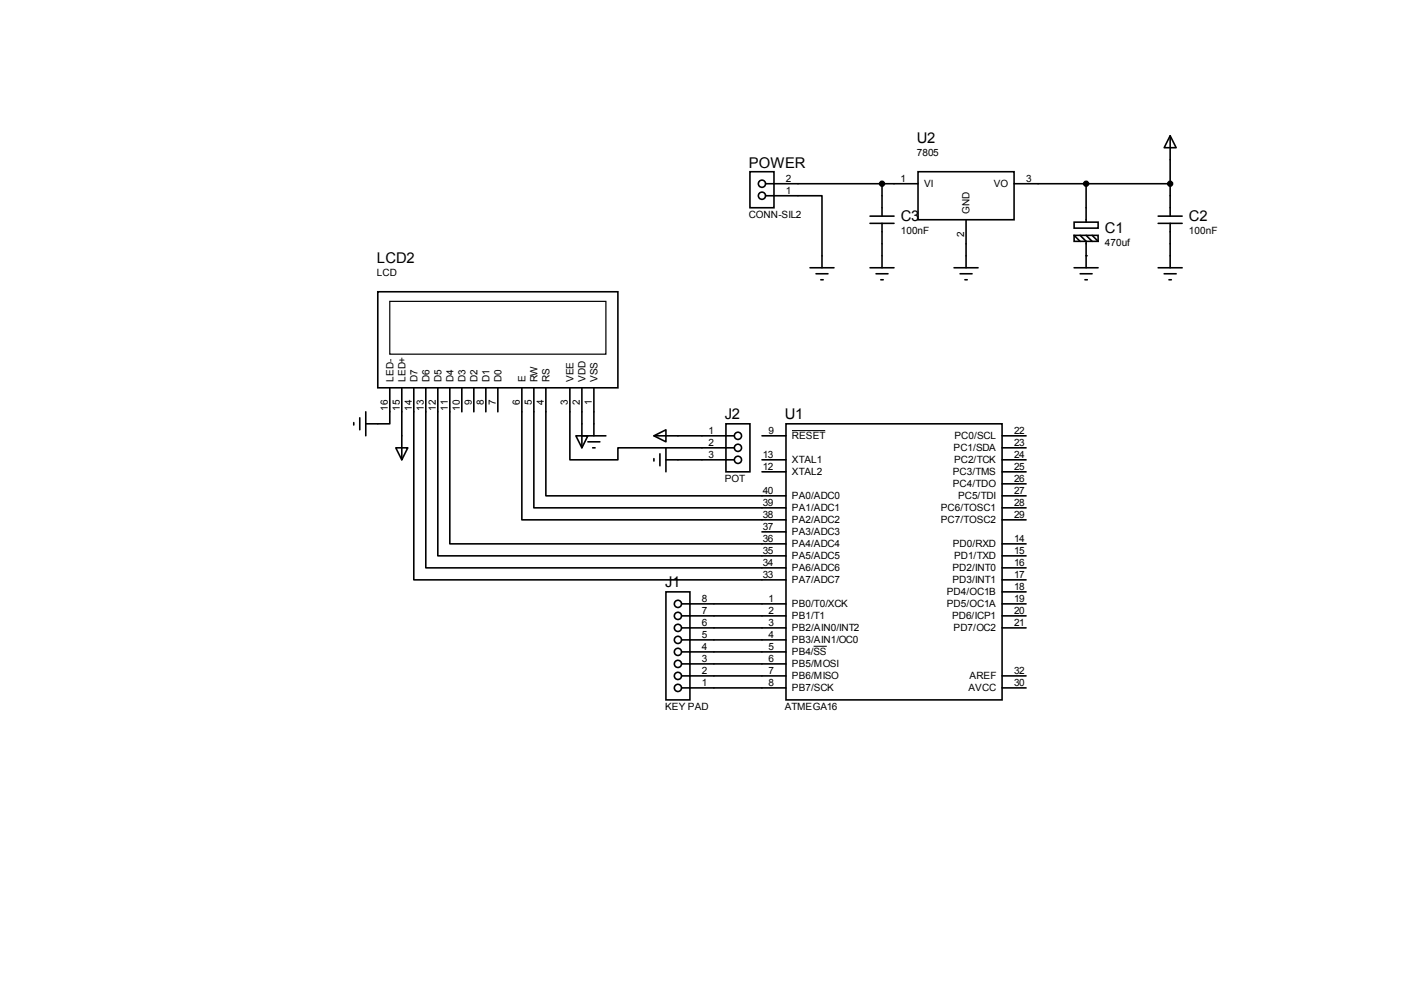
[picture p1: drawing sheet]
<svg xmlns="http://www.w3.org/2000/svg" width="297mm" height="210mm" viewBox="0 0 297 210" stroke-linecap="round" stroke-linejoin="round" font-family="sans-serif">
<g fill="none" stroke="#000" stroke-width=".34">
<path d="M158.7 36.3h5v7.7h-5zM162 38.9h32.2M186.6 38.9v6.8M194.2 36.3h20.3v10.2h-20.3zM214.5 38.9h33.1M229.8 38.9v8.1M247.6 28.7l1.2 2.6h-2.5zM247.6 28.7v17M162 41.4h11.9v15.3M171.4 56.7h5M172.6 57.9h2.6M173.7 59.2h.5"/>
<path d="M184.1 56.7h5M184.1 45.7h5M184.1 47.3h5M185.3 57.9h2.6M186.4 59.2h.5M186.6 47.3v9.4M201.8 56.7h5.1M203.1 57.9h2.6M204.1 59.2h.5M204.4 46.5v10.2M227.2 47h5.1v1.3h-5.1zM227.2 49.8h5.1v1.3h-5.1z"/>
<path d="M227.2 56.7h5.1M227.2 49.8l1.3 1.3M228.5 49.8l1.3 1.3v5.6M228.5 57.9h2.6M229.5 59.2h.5M229.8 49.8l1.3 1.3M231.1 49.8l1.2 1.3M245 56.7h5.1M245 45.7h5.1M245 47.3h5.1M246.3 57.9h2.5M247.3 59.2h.5"/>
<path d="M247.6 47.3v9.4M79.9 61.7h50.8v20.4h-50.8zM74.8 89.4v.5M76.1 88.4v2.5M77.4 87.1v5.1M82.5 82.1v7.6h-5.1M83.7 94.8h2.6l-1.3 2.5zM85 82.1v15.2M87.5 82.1v40.6h78.8M90.1 82.1v38.1h76.2M92.6 82.1v35.5h73.7M95.2 82.1v33h71.1"/>
<path d="M97.7 82.1v5M100.2 82.1v5M102.8 82.1v5M105.3 82.1v5M110.4 82.1v27.9h55.9M112.9 82.1v25.4h53.4M115.5 82.1v22.8h50.8M120.6 82.1v15.2h10.1v-2.5h24.7M121.8 92.2h2.6l-1.3 2.6zM123.1 82.1v12.7M123.1 92.2h5.1M124.4 93.5h2.5"/>
<path d="M125.4 94.8h.5M125.6 82.1v10.1M138.3 92.2l2.6-1.3v2.6zM138.3 92.2h17.1M138.3 97v.6M139.6 96v2.6M140.9 97.3h14.5M140.9 94.8v5M153.6 89.7h5.1v10.1h-5.1zM161.2 97.3h5.1M161.2 92.2h5.1M161.2 99.8h5.1"/>
<path d="M166.3 89.7h45.7v58.4h-45.7zM212 97.3h5.1M212 92.2h5.1M212 99.8h5.1M212 94.8h5.1M161.2 112.5h5.1M212 115.1h5.1M212 117.6h5.1M212 102.4h5.1M212 104.9h5.1M212 107.5h5.1M212 110h5.1"/>
<path d="M140.9 125.2h5.1v22.9h-5.1zM144.2 137.9h22.1M144.2 135.4h22.1M144.2 132.9h22.1M144.2 130.3h22.1M144.2 127.8h22.1M212 132.9h5.1M212 130.3h5.1M212 127.8h5.1M212 120.2h5.1M212 122.7h5.1M212 125.2h5.1"/>
<path d="M144.2 145.6h22.1M144.2 143h22.1M144.2 140.5h22.1M212 145.6h5.1M212 143h5.1"/>
<circle cx="161.2" cy="38.9" r=".76"/>
<circle cx="161.2" cy="41.4" r=".76"/>
<circle cx="156.1" cy="92.2" r=".76"/>
<circle cx="156.1" cy="94.8" r=".76"/>
<circle cx="156.1" cy="97.3" r=".76"/>
<circle cx="143.4" cy="137.9" r=".76"/>
<circle cx="143.4" cy="127.8" r=".76"/>
<circle cx="143.4" cy="135.4" r=".76"/>
<circle cx="143.4" cy="132.9" r=".76"/>
<circle cx="143.4" cy="130.3" r=".76"/>
<circle cx="143.4" cy="140.5" r=".76"/>
<circle cx="143.4" cy="145.6" r=".76"/>
<circle cx="143.4" cy="143" r=".76"/>
</g>
<circle cx="229.8" cy="54.1" r=".17" fill="#000"/>
<path d="M167.6 91.1h7M172.1 136.8h2.8" fill="none" stroke="#000" stroke-width=".21"/>
<path d="M82.5 63.8h45.7v11.1h-45.7z" fill="none" stroke="#000" stroke-width=".25"/>
<g fill="#000" stroke="#000" stroke-width=".34">
<circle cx="186.6" cy="38.9" r=".51"/>
<circle cx="229.8" cy="38.9" r=".51"/>
<circle cx="247.6" cy="38.9" r=".51"/>
</g>
<g font-size="3.1">
<text x="158.4" y="35.5">POWER</text>
<text x="194" y="30.2">U2</text>
<text x="190.6" y="46.7">C3</text>
<text x="251.5" y="46.7">C2</text>
<text x="233.8" y="49.2">C1</text>
<text x="79.8" y="55.6">LCD2</text>
<text x="153.3" y="88.7">J2</text>
<text x="166" y="88.7">U1</text>
<text x="140.7" y="124.2">J1</text>
</g>
<g font-size="2.1">
<text x="194" y="33">7805</text>
<text x="166.3" y="41">1</text>
<text x="166.3" y="38.5">2</text>
<text x="190.5" y="38.5">1</text>
<text x="195.5" y="39.6">VI</text>
<text x="210.2" y="39.6">VO</text>
<text x="217.1" y="38.5">3</text>
<text x="158.4" y="46.2">CONN-SIL2</text>
<text x="205.1" y="45.2" transform="rotate(-90 205.1 45.2)">GND</text>
<text x="190.6" y="49.5">100nF</text>
<text x="204" y="50.2" transform="rotate(-90 204 50.2)">2</text>
<text x="233.8" y="52.1">470uf</text>
<text x="251.5" y="49.5">100nF</text>
<text x="79.8" y="58.4">LCD</text>
<text x="83.2" y="80.8" transform="rotate(-90 83.2 80.8)">LED-</text>
<text x="85.8" y="80.8" transform="rotate(-90 85.8 80.8)">LED+</text>
<text x="88.3" y="80.8" transform="rotate(-90 88.3 80.8)">D7</text>
<text x="90.8" y="80.8" transform="rotate(-90 90.8 80.8)">D6</text>
<text x="93.4" y="80.8" transform="rotate(-90 93.4 80.8)">D5</text>
<text x="95.9" y="80.8" transform="rotate(-90 95.9 80.8)">D4</text>
<text x="98.5" y="80.8" transform="rotate(-90 98.5 80.8)">D3</text>
<text x="101" y="80.8" transform="rotate(-90 101 80.8)">D2</text>
<text x="103.5" y="80.8" transform="rotate(-90 103.5 80.8)">D1</text>
<text x="106.1" y="80.8" transform="rotate(-90 106.1 80.8)">D0</text>
<text x="111.2" y="80.8" transform="rotate(-90 111.2 80.8)">E</text>
<text x="113.7" y="80.8" transform="rotate(-90 113.7 80.8)">RW</text>
<text x="116.2" y="80.8" transform="rotate(-90 116.2 80.8)">RS</text>
<text x="121.3" y="80.8" transform="rotate(-90 121.3 80.8)">VEE</text>
<text x="123.9" y="80.8" transform="rotate(-90 123.9 80.8)">VDD</text>
<text x="126.4" y="80.8" transform="rotate(-90 126.4 80.8)">VSS</text>
<text x="82" y="87" transform="rotate(-90 82 87)">16</text>
<text x="84.6" y="87" transform="rotate(-90 84.6 87)">15</text>
<text x="87.1" y="87" transform="rotate(-90 87.1 87)">14</text>
<text x="89.7" y="87" transform="rotate(-90 89.7 87)">13</text>
<text x="92.2" y="87" transform="rotate(-90 92.2 87)">12</text>
<text x="94.7" y="87" transform="rotate(-90 94.7 87)">11</text>
<text x="97.3" y="87" transform="rotate(-90 97.3 87)">10</text>
<text x="99.8" y="85.8" transform="rotate(-90 99.8 85.8)">9</text>
<text x="102.4" y="85.8" transform="rotate(-90 102.4 85.8)">8</text>
<text x="104.9" y="85.8" transform="rotate(-90 104.9 85.8)">7</text>
<text x="110" y="85.8" transform="rotate(-90 110 85.8)">6</text>
<text x="112.5" y="85.8" transform="rotate(-90 112.5 85.8)">5</text>
<text x="115.1" y="85.8" transform="rotate(-90 115.1 85.8)">4</text>
<text x="120.1" y="85.8" transform="rotate(-90 120.1 85.8)">3</text>
<text x="122.7" y="85.8" transform="rotate(-90 122.7 85.8)">2</text>
<text x="125.2" y="85.8" transform="rotate(-90 125.2 85.8)">1</text>
<text x="149.9" y="91.8">1</text>
<text x="149.9" y="94.3">2</text>
<text x="162.6" y="91.8">9</text>
<text x="167.6" y="93">RESET</text>
<text x="201.8" y="95.5">PC1/SDA</text>
<text x="201.9" y="93">PC0/SCL</text>
<text x="214.5" y="91.8">22</text>
<text x="214.5" y="94.3">23</text>
<text x="149.9" y="96.9">3</text>
<text x="161.4" y="99.4">12</text>
<text x="161.4" y="96.9">13</text>
<text x="167.6" y="100.6">XTAL2</text>
<text x="167.6" y="98.1">XTAL1</text>
<text x="201.6" y="100.6">PC3/TMS</text>
<text x="201.8" y="98.1">PC2/TCK</text>
<text x="214.5" y="96.9">24</text>
<text x="214.5" y="99.4">25</text>
<text x="214.5" y="102">26</text>
<text x="153.3" y="102">POT</text>
<text x="161.4" y="107">39</text>
<text x="161.4" y="104.5">40</text>
<text x="167.6" y="105.7">PA0/ADC0</text>
<text x="201.6" y="103.1">PC4/TDO</text>
<text x="202.7" y="105.7">PC5/TDI</text>
<text x="214.5" y="104.5">27</text>
<text x="214.5" y="107">28</text>
<text x="161.4" y="112.1">37</text>
<text x="161.4" y="109.6">38</text>
<text x="167.6" y="113.3">PA3/ADC3</text>
<text x="167.6" y="110.8">PA2/ADC2</text>
<text x="167.6" y="108.2">PA1/ADC1</text>
<text x="199.1" y="108.2">PC6/TOSC1</text>
<text x="199.1" y="110.8">PC7/TOSC2</text>
<text x="214.5" y="109.6">29</text>
<text x="161.4" y="119.7">34</text>
<text x="161.4" y="117.2">35</text>
<text x="161.4" y="114.7">36</text>
<text x="167.6" y="118.4">PA5/ADC5</text>
<text x="167.6" y="115.8">PA4/ADC4</text>
<text x="201.6" y="115.8">PD0/RXD</text>
<text x="201.8" y="118.4">PD1/TXD</text>
<text x="214.5" y="114.7">14</text>
<text x="214.5" y="117.2">15</text>
<text x="214.5" y="119.7">16</text>
<text x="161.4" y="122.3">33</text>
<text x="167.6" y="123.5">PA7/ADC7</text>
<text x="167.6" y="120.9">PA6/ADC6</text>
<text x="200.3" y="126">PD4/OC1B</text>
<text x="201.5" y="120.9">PD2/INT0</text>
<text x="201.5" y="123.5">PD3/INT1</text>
<text x="214.5" y="122.3">17</text>
<text x="214.5" y="124.8">18</text>
<text x="148.5" y="129.9">7</text>
<text x="148.5" y="127.4">8</text>
<text x="162.6" y="127.4">1</text>
<text x="162.6" y="129.9">2</text>
<text x="167.6" y="128.5">PB0/T0/XCK</text>
<text x="167.6" y="131.1">PB1/T1</text>
<text x="200.3" y="128.5">PD5/OC1A</text>
<text x="201.4" y="131.1">PD6/ICP1</text>
<text x="214.5" y="127.4">19</text>
<text x="214.5" y="129.9">20</text>
<text x="148.5" y="137.5">4</text>
<text x="148.5" y="135">5</text>
<text x="148.5" y="132.4">6</text>
<text x="162.6" y="132.4">3</text>
<text x="162.6" y="135">4</text>
<text x="162.6" y="137.5">5</text>
<text x="167.6" y="133.6">PB2/AIN0/INT2</text>
<text x="167.6" y="136.2">PB3/AIN1/OC0</text>
<text x="201.8" y="133.6">PD7/OC2</text>
<text x="214.5" y="132.4">21</text>
<text x="148.5" y="142.6">2</text>
<text x="148.5" y="140.1">3</text>
<text x="162.6" y="140.1">6</text>
<text x="162.6" y="142.6">7</text>
<text x="167.6" y="138.7">PB4/SS</text>
<text x="167.6" y="141.2">PB5/MOSI</text>
<text x="167.6" y="143.8">PB6/MISO</text>
<text x="205.1" y="143.8">AREF</text>
<text x="214.5" y="142.6">32</text>
<text x="148.5" y="145.1">1</text>
<text x="162.6" y="145.1">8</text>
<text x="167.6" y="146.3">PB7/SCK</text>
<text x="204.9" y="146.3">AVCC</text>
<text x="214.5" y="145.1">30</text>
<text x="140.7" y="150.2">KEY PAD</text>
<text x="166" y="150.2">ATMEGA16</text>
</g>
</svg>
